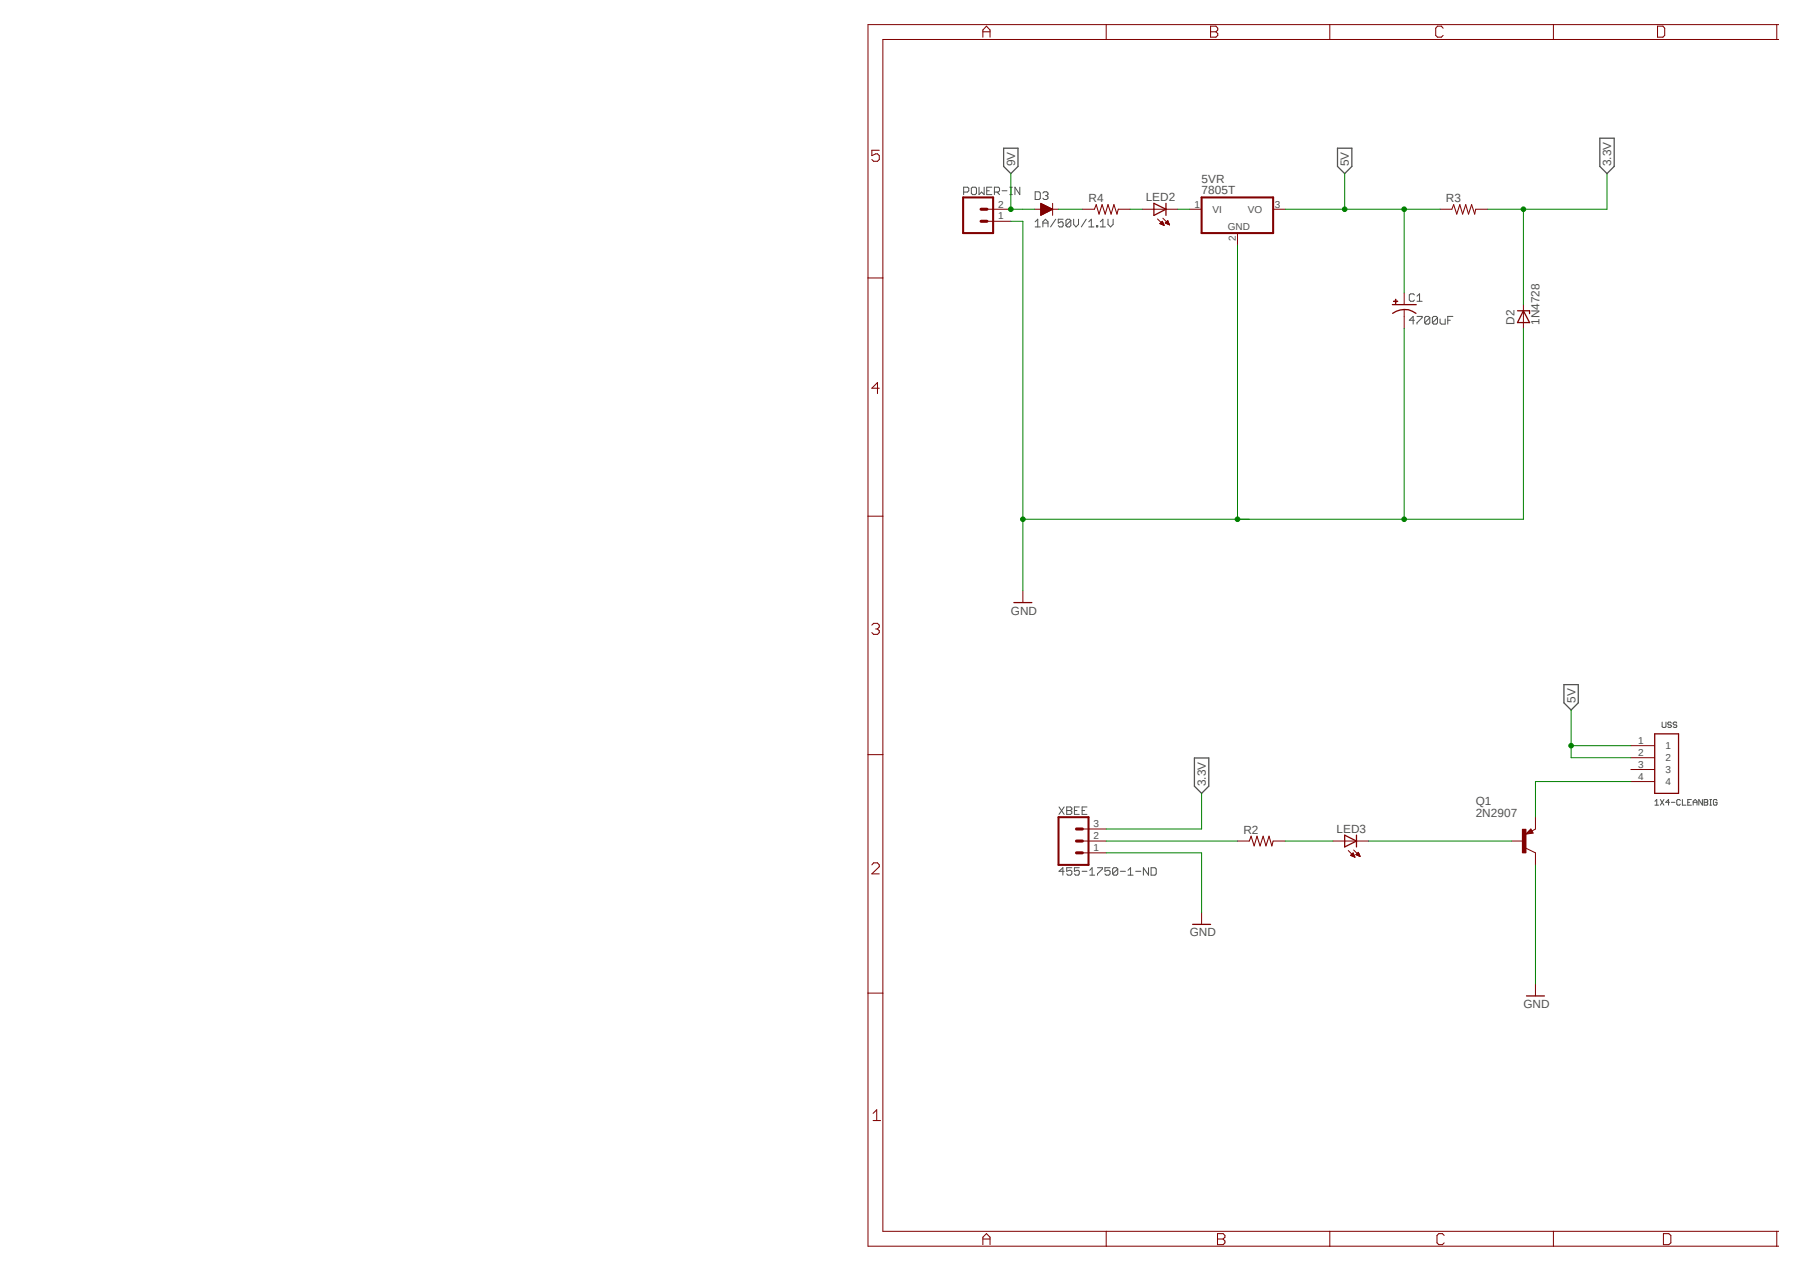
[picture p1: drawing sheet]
<svg xmlns="http://www.w3.org/2000/svg" width="297mm" height="210mm" viewBox="0 0 297 210" stroke-linecap="round" stroke-linejoin="round" font-family="sans-serif">
<path d="M142.9 3.6l150.7 101.4M293.6 104.9l-150.7 101.4" fill="none" stroke="#fff" stroke-width=".17"/>
<g fill="none" stroke="#505050" stroke-width=".17">
<path d="M159.1 31.7h.6l.2-.2v-.4l-.2-.2h-.6v1.2M160.4 31.1l.2-.2h.4l.2 .2v.8l-.2 .2h-.4l-.2-.2zM161.6 30.9v1.2l.5-.4 .4 .4v-1.2M162.9 31.5h.4M163.7 30.9h-.8v1.2h.8M164.2 31.7h.6l.2-.2v-.4l-.2-.2h-.6v1.2M164.6 31.7l.4 .4M165.4 31.5h.8M166.7 30.9h.4M166.7 32.1h.4M166.9 30.9v1.2M168.4 30.9v1.2l-.8-1.2v1.2"/>
<path d="M170.9 36.6l.4-.4v1.3M170.9 37.5h.8M170.9 31.7h.6l.2 .2v.8l-.2 .2h-.6zM172.2 37.5v-.9l.4-.4 .4 .4v.9M172.2 31.9l.2-.2h.4l.2 .2v.2l-.2 .2M172.2 36.8h.8M172.6 32.3h.2M172.8 32.3l.2 .2v.2l-.2 .2h-.4l-.2-.2M174.3 36.2l-.9 1.3M175.5 36.2h-.8v.6l.4-.2h.2l.2 .2v.5l-.2 .2h-.4l-.2-.2M176.8 36.4v.9l-.2 .2h-.4l-.2-.2M176.8 36.4l-.2-.2h-.4l-.2 .2v.9"/>
<path d="M176.8 36.4l-.8 .9M177.2 36.2v.8l.4 .5 .5-.5v-.8M179.3 36.2l-.8 1.3M179.7 37.5h.9M179.7 36.6l.5-.4v1.3M181 37.3h.2v.2h-.2zM181.7 37.5h.8M181.7 36.6l.4-.4v1.3M182.9 36.2v.8l.4 .5 .5-.5v-.8M233.5 52.9h-.8l.6-.7v1.3M233.5 48.7l-.2-.2h-.4l-.2 .2v.8l.2 .2h.4l.2-.2M233.9 52.2h.9v.3l-.9 .8v.2"/>
<path d="M233.9 49.7h.9M233.9 48.9l.5-.4v1.2M236.1 52.5l-.3-.3h-.4l-.2 .3v.8M236.1 52.5v.8l-.3 .2h-.4l-.2-.2M236.1 52.5l-.9 .8M237.3 52.5l-.2-.3h-.4l-.2 .3v.8M237.3 52.5v.8l-.2 .2h-.4l-.2-.2M237.3 52.5l-.8 .8M237.7 52.7v.6l.3 .2h.6v-.8M239 52.9h.4M239.9 52.2h-.9v1.3M274.4 119.2v.8l.2 .1 .4-.1v-.8"/>
<path d="M275.9 119.4l-.1-.2h-.3l-.2 .3 .2 .2 .4 .1v.2l-.1 .1h-.3l-.2-.1M276.8 119.4l-.1-.2h-.3l-.2 .3 .2 .2h.3l.1 .3-.1 .1-.5-.1M174.8 133.2l.9 1.3M175.7 133.2l-.9 1.3M176.1 133.2h.6l.3 .2-.3 .4 .3 .2v.2l-.3 .3h-.6zM176.1 133.8h.6M177.4 133.8h.4M178.2 133.2h-.8v1.3h.8M178.6 133.8h.5M179.5 133.2h-.9v1.3h.9M273.2 132.3l.3-.3v.9M273.2 132.9h.6"/>
<path d="M274.1 132l.6 .9M274.7 132l-.6 .9M275.6 132.5h-.6l.5-.5v.9M275.9 132.5h.6M277.4 132.2l-.1-.2h-.3l-.2 .2v.6l.2 .1h.3l.1-.1M277.7 132v.9h.6M278.6 132.5h.3M279.2 132h-.6v.9h.6M279.5 132.5h.7M279.5 132.9v-.6l.4-.3 .3 .3v.6M281.1 132v.9l-.6-.9v.9M281.3 132h.5l.1 .2-.1 .3 .1 .3-.1 .1h-.5z"/>
<path d="M281.3 132.5h.5M282.3 132.9h.3M282.3 132h.3M282.4 132v.9M283.5 132.2l-.2-.2h-.3l-.1 .2v.6l.1 .1h.3l.2-.1v-.3h-.3M175.7 143.8h-.9l.7-.5v1.2M177 143.3h-.9v.5l.6-.1 .3 .1v.5l-.3 .2h-.4l-.2-.2M178.2 143.3h-.8v.5l.6-.1 .2 .1v.5l-.2 .2h-.4l-.2-.2M178.6 143.8h.9M179.9 144.5h.8M179.9 143.7l.4-.4v1.2M181.2 143.3h.8v.2l-.8 .8v.2"/>
<path d="M183.3 143.3h-.9v.5l.6-.1 .3 .1v.5l-.3 .2h-.4l-.2-.2M184.5 143.5l-.2-.2h-.4l-.2 .2v.8M184.5 143.5v.8l-.2 .2h-.4l-.2-.2M184.5 143.5l-.8 .8M185 143.8h.8M186.2 144.5h.9M186.2 143.7l.4-.4v1.2M187.5 143.8h.8M189.6 143.3v1.2l-.8-1.2v1.2M190 143.3h.7l.2 .2v.8l-.2 .2h-.7z"/>
</g>
<path d="M165.7 24.5h2.4v3l-1.2 1.2-1.2-1.2zM220.8 24.5h2.4v3l-1.2 1.2-1.2-1.2zM264.1 22.8h2.4v4.7l-1.2 1.2-1.2-1.2zM258.2 113h2.4v3l-1.2 1.2-1.2-1.2zM197.2 125.1h2.4v4.7l-1.2 1.2-1.2-1.2z" fill="none" stroke="#505050" stroke-width=".21"/>
<path d="M198.4 32.6h11.8v5.9h-11.8z" fill="none" stroke="#800000" stroke-width=".34"/>
<g fill="none" stroke="#800000" stroke-width=".17">
<path d="M162.3 6.1v-1.1l.6-.7 .5 .7v1.1M162.3 5.2h1.1M182.6 4.1v2.4M199.9 4.3h.8l.3 .4v.3l-.3 .2 .3 .3v.3l-.3 .3h-.8zM199.9 5.2h.8M219.5 4.1v2.4M238.3 4.7l-.3-.4h-.7l-.3 .4v1.1l.3 .3h.7l.3-.3M256.5 4.1v2.4M273.6 4.3h.9l.3 .4v1.1l-.3 .3h-.9zM293.3 4.1v2.4M293.6 4.1h-150.3v201.6h150.3M293.6 6.5h-147.8v196.8h147.8"/>
<path d="M145.2 24.8h-1.3v.9l.7-.3h.3l.3 .3v.6l-.3 .3h-.7l-.3-.3M196.4 34.5h2M204.3 38.5v2M210.2 34.5h2M143.3 45.9h2.5M231.8 51.1v1.2M145.2 64.1h-1.3l1-.9v1.8M143.3 85.2h2.5M143.9 103.2l.3-.3h.7l.3 .3v.3l-.3 .3M144.6 103.8h.3M144.9 103.8l.3 .3v.3l-.3 .3h-.7l-.3-.3M143.3 124.6h2.5"/>
<path d="M143.9 142.8l.3-.3h.7l.3 .3v.3l-1.3 1.2h1.3M143.3 164h2.5M144.1 183.8l.6-.6v1.8M144.1 185h1.3M162.3 205.5v-1.2l.6-.6 .5 .6v1.2M162.3 204.6h1.1M182.6 203.3v2.4M201 204.6h.9M201 203.7h.9l.3 .3v.3l-.3 .3 .3 .3v.3l-.3 .3h-.9zM219.5 203.3v2.4M238.4 204l-.3-.3h-.6l-.3 .3v1.2l.3 .3h.6l.3-.3M256.5 203.3v2.4"/>
<path d="M274.6 203.7h.9l.3 .3v1.2l-.3 .3h-.9zM293.3 203.3v2.4"/>
</g>
<path d="M229.9 50.3h3.9M229.9 51.7a3.2 3.2 0 0 1 3.9 0" fill="none" stroke="#800000" stroke-width=".21"/>
<path d="M230.1 49.7h.7v.1h-.7z" fill-rule="evenodd" fill="#800000"/>
<path d="M230.1 49.7h.7v.1h-.7z" fill="none" stroke="#800000" stroke-width=".17"/>
<path d="M230.4 49.4h.1v.7h-.1z" fill-rule="evenodd" fill="#800000"/>
<path d="M230.4 49.4h.1v.7h-.1zM231.8 48.3v2M231.8 52.3v1.9M252.7 136.9l.4 .6-1.2 .2zM253.5 136.9l-.6 .3M251.9 140l1.6 .8" fill="none" stroke="#800000" stroke-width=".17"/>
<path d="M252.7 137.4h-.3l.3-.2 .2 .3-.8 .1 .6-.6 .3 .5" fill="none" stroke="#800000" stroke-width=".21"/>
<path d="M251.3 136.9h.6v3.9h-.6z" fill-rule="evenodd" fill="#800000"/>
<g fill="none" stroke="#800000" stroke-width=".17">
<path d="M162.9 36.5h4M162.9 34.5h4M170.8 34.5h4M171.8 33.6l2 .9-2 1.1zM171.8 35.5h.1M171.8 35.4h.2M171.8 35.4h.3M171.8 35.3h.5M171.8 35.3h.6M171.8 35.2h.7M171.8 35.1h.8M171.8 35.1h.9"/>
<path d="M171.8 35.1h1M171.8 35h1.2M171.8 34.9h1.3M171.8 34.8h1.4M171.8 34.8h1.5M171.8 34.8h1.6M171.8 34.7h1.7M171.8 34.6h1.9M171.8 34.5h1.9M171.8 34.5h1.7M171.8 34.4h1.6M171.8 34.3h1.5"/>
<path d="M171.8 34.3h1.4M171.8 34.2h1.3M171.8 34.2h1.2M171.8 34.1h1M171.8 34h.9M171.8 34h.8M171.8 33.9h.7M171.8 33.9h.6M171.8 33.8h.5M171.8 33.7h.3M171.8 33.7h.2M171.8 33.6h.1"/>
<path d="M173.8 33.6v2M178.7 34.5h2l.3-.7 .4 1.5 .5-1.5 .6 1.5 .4-1.5 .5 1.5 .5-1.5 .5 1.5 .2-.8h2M188.6 34.5h5.8M191.1 36.2l1.1 1M191.5 36.9l.7 .3M191.5 36.9l.4-.4 .3 .7M191.5 36.9h.6M191.6 36.9h.4M191.6 36.8h.4M191.6 37h.5M191.7 36.7h.3M191.7 36.7h.2"/>
<path d="M191.8 37h.3M191.8 36.6h.1M191.9 36.6h.1M191.9 37.1h.3M192 36l1.1 1.1M192 37.2h.2M192.4 36.8h.5M192.4 36.7h.5M192.5 36.9h.5M192.5 36.7h.4M192.6 36.6h.3M192.6 36.9h.4"/>
<path d="M192.6 36.6h.2M192.7 36.5h.1M192.7 37h.3M192.7 36.4h.1M192.8 36.4l-.4 .4 .7 .3M192.8 36.4l.3 .7M192.9 37h.1M193 37.1h.1M237.7 34.5h2l.3-.7 .5 1.5 .5-1.5 .5 1.5 .5-1.5 .4 1.5 .6-1.5 .5 1.5 .1-.8h2M251.5 50.3v3.9M168.9 97.5v2M178.7 138.9h3.9"/>
<path d="M178.7 136.9h3.9M204.3 138.9h1.9l.3-.9 .6 1.7 .4-1.7 .5 1.7 .5-1.7 .5 1.7 .5-1.7 .5 1.7 .2-.8h2M220 138.9h5.9M249.6 138.9h1.9M251.3 136.9h.6v3.9h-.6zM253.5 134.9v2M269.2 123.1h4M269.2 125.1h4M269.2 127h4M269.2 129h4M178.7 140.8h3.9M198.4 150.7v1.9"/>
<path d="M222.6 140.4l1.1 1.1M223 141.2l.4-.4 .3 .7zM223 141.2h.6M223 141.2h.5M223.1 141.1h.4M223.2 141.3h.4M223.2 141h.2M223.3 140.9h.1M223.3 141.4h.3M223.4 141.4h.2M223.5 140.3l1 1.1M223.6 141.5h.1"/>
<path d="M223.9 141.1h.5M223.9 141.1l.6 .3M223.9 141.1l.3-.4 .3 .7M224 141.2h.5M224 141h.4M224 140.9h.4M224.1 140.9h.2M224.2 140.8h.1M224.2 141.2h.3M224.3 141.3h.2M224.4 141.4h.1M253.5 140.8v2"/>
<path d="M253.5 162.5v1.9"/>
</g>
<path d="M190.5 33.6l2 .9-2 1.1zM192.5 33.6v2M250.5 51.3h2v.5M251.5 51.3l1 2h-2zM167.4 99.5h2.9M222 137.9l1.9 1-1.9 .9zM223.9 137.9v1.9M273.2 121.2h3.9v9.8h-3.9zM196.9 152.6h3M252 164.4h3" fill="none" stroke="#800000" stroke-width=".21"/>
<path d="M159 32.6h5v5.9h-5zM174.8 134.9h4.9v7.9h-4.9z" fill="none" stroke="#800000" stroke-width=".34"/>
<path d="M162 34.5h.9M162 36.5h.9M177.7 136.9h1M177.7 138.9h1M177.7 140.8h1" fill="none" stroke="#800000" stroke-width=".51"/>
<path d="M166.9 36.5h2v61M204.3 40.5v45.2M231.8 54.2v31.5h-62.9" fill="none" stroke="#008000" stroke-width=".17"/>
<circle cx="204.3" cy="85.7" r=".38" fill="#008000"/>
<circle cx="204.3" cy="85.7" r=".38" fill="none" stroke="#008000" stroke-width=".17"/>
<circle cx="168.9" cy="85.7" r=".38" fill="#008000"/>
<g fill="none" stroke="#008000" stroke-width=".17">
<path d="M251.5 54.2v31.5h-19.7"/>
<circle cx="168.9" cy="85.7" r=".38"/>
</g>
<circle cx="231.8" cy="85.7" r=".38" fill="#008000"/>
<g fill="none" stroke="#008000" stroke-width=".17">
<path d="M212.2 34.5h25.5M231.8 34.5v13.8M182.6 140.8h15.8v9.9M253.5 142.8v19.7"/>
<circle cx="231.8" cy="85.7" r=".38"/>
</g>
<circle cx="231.8" cy="34.5" r=".38" fill="#008000"/>
<g fill="none" stroke="#008000" stroke-width=".17">
<path d="M222 28.7v5.8"/>
<circle cx="231.8" cy="34.5" r=".38"/>
</g>
<circle cx="222" cy="34.5" r=".38" fill="#008000"/>
<g fill="none" stroke="#008000" stroke-width=".17">
<path d="M259.4 117.2v7.9h9.8M259.4 123.1h9.8"/>
<circle cx="222" cy="34.5" r=".38"/>
</g>
<circle cx="259.4" cy="123.1" r=".38" fill="#008000"/>
<g fill="none" stroke="#008000" stroke-width=".17">
<path d="M251.5 34.5v15.8M265.3 28.7v5.8h-19.7"/>
<circle cx="259.4" cy="123.1" r=".38"/>
</g>
<circle cx="251.5" cy="34.5" r=".38" fill="#008000"/>
<g fill="none" stroke="#008000" stroke-width=".17">
<path d="M166.9 28.7v5.8h3.9M182.6 138.9h21.7M198.4 131v5.9h-15.8"/>
<circle cx="251.5" cy="34.5" r=".38"/>
</g>
<circle cx="166.9" cy="34.5" r=".38" fill="#008000"/>
<g fill="none" stroke="#008000" stroke-width=".17">
<path d="M174.8 34.5h3.9M186.6 34.5h2M194.4 34.5h2M212.2 138.9h7.8M225.9 138.9h23.7M269.2 129h-15.7v5.9"/>
<circle cx="166.9" cy="34.5" r=".38"/>
</g>
<g font-size="1.9" fill="#505050">
<text x="167.6" y="27.5" transform="rotate(-90 167.6 27.5)">9V</text>
<text x="222.7" y="27.5" transform="rotate(-90 222.7 27.5)">5V</text>
<text x="266" y="27.5" transform="rotate(-90 266 27.5)">3.3V</text>
<text x="179.7" y="33.4">R4</text>
<text x="189.1" y="33.2">LED2</text>
<text x="198.4" y="32.1">7805T</text>
<text x="198.4" y="30.1">5VR</text>
<text x="238.7" y="33.4">R3</text>
<text x="250" y="53.6" transform="rotate(-90 250 53.6)">D2</text>
<text x="254.2" y="53.6" transform="rotate(-90 254.2 53.6)">1N4728</text>
<text x="166.9" y="101.5">GND</text>
<text x="260.1" y="116" transform="rotate(-90 260.1 116)">5V</text>
<text x="199.1" y="129.8" transform="rotate(-90 199.1 129.8)">3.3V</text>
<text x="205.3" y="137.7">R2</text>
<text x="220.6" y="137.5">LED3</text>
<text x="243.6" y="134.9">2N2907</text>
<text x="243.6" y="133">Q1</text>
<text x="196.4" y="154.6">GND</text>
<text x="251.5" y="166.4">GND</text>
</g>
<g font-size="1.7" fill="#505050">
<text x="164.8" y="34.3">2</text>
<text x="197.2" y="34.3">1</text>
<text x="200.2" y="35.1">VI</text>
<text x="206" y="35.2">VO</text>
<text x="210.5" y="34.3">3</text>
<text x="164.8" y="36.2">1</text>
<text x="202.7" y="37.9">GND</text>
<text x="204" y="39.7" transform="rotate(-90 204 39.7)">2</text>
<text x="270.4" y="122.9">1</text>
<text x="270.4" y="124.8">2</text>
<text x="275" y="123.7">1</text>
<text x="275" y="125.7">2</text>
<text x="270.4" y="126.8">3</text>
<text x="270.4" y="128.7">4</text>
<text x="275" y="127.6">3</text>
<text x="275" y="129.6">4</text>
<text x="180.5" y="136.6">3</text>
<text x="180.5" y="140.5">1</text>
<text x="180.5" y="138.6">2</text>
</g>
</svg>
